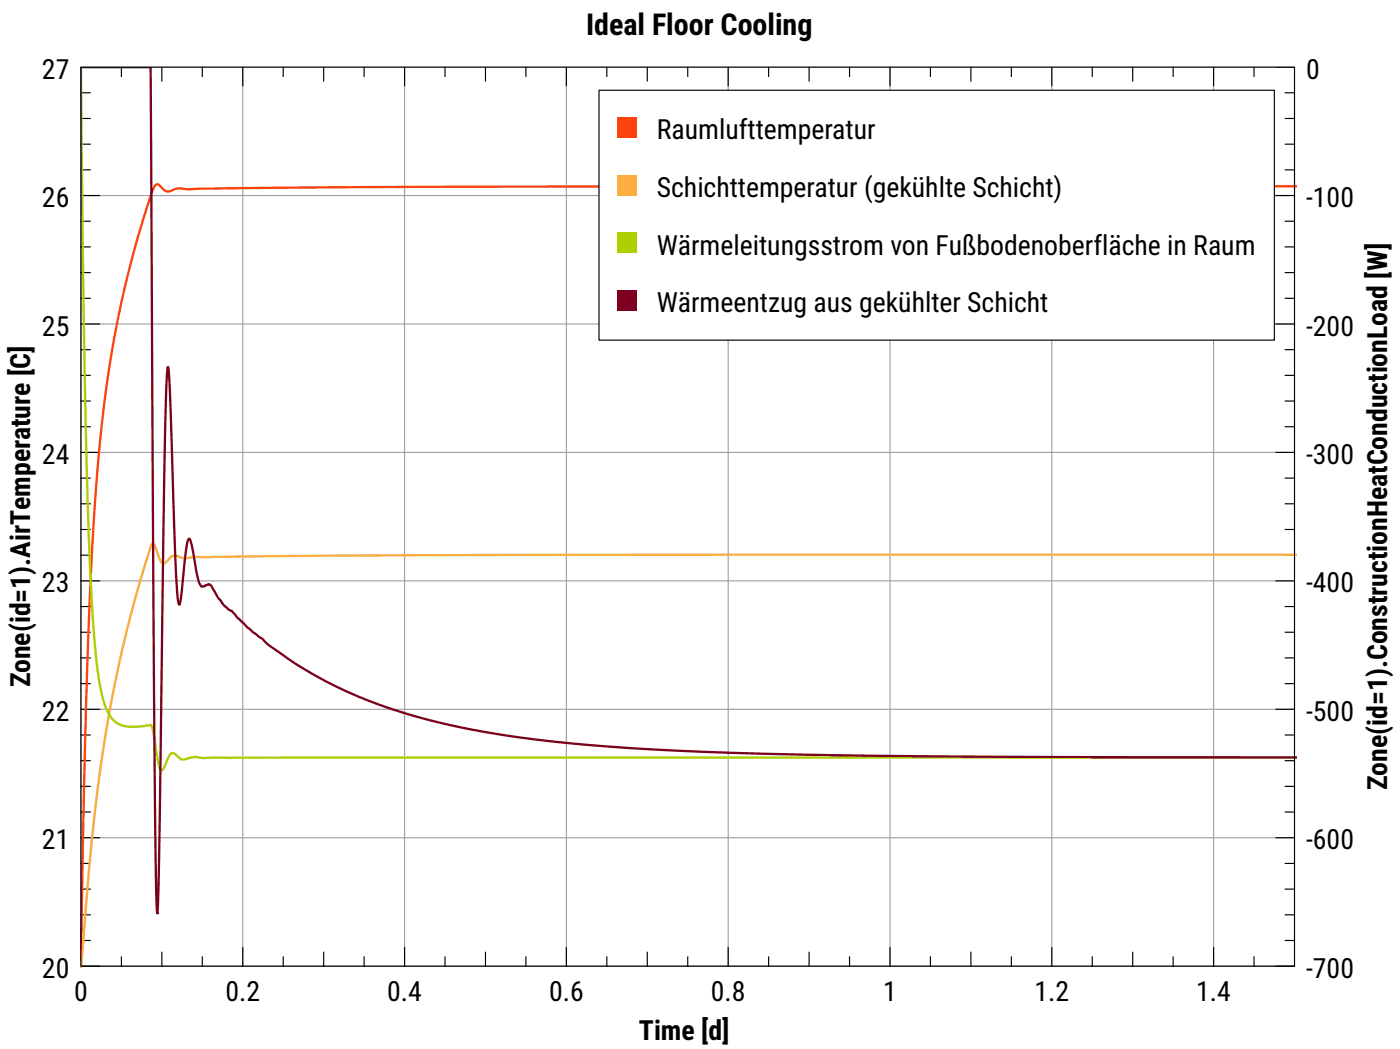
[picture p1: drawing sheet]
<svg xmlns="http://www.w3.org/2000/svg" width="160mm" height="120mm" viewBox="0 0 160 120" stroke-linecap="round" stroke-linejoin="round" font-family="sans-serif">
<g fill="none" stroke="#a0a0a4" stroke-width=".13">
<path d="M27.8 7.7v102.8M46.3 7.7v102.8M64.8 7.7v102.8M83.3 7.7v102.8M101.8 7.7v102.8M120.3 7.7v102.8M138.8 7.7v102.8M148.1 7.7h-138.8v102.8h138.8M9.3 37h138.8M9.3 22.4h138.8M9.3 51.7h138.8M9.3 66.4h138.8"/>
<path d="M9.3 95.8h138.8M9.3 81.1h138.8"/>
</g>
<g fill="none" stroke="#000" stroke-width=".13">
<path d="M9.3 19.4h1M9.3 16.5h1M9.3 13.5h1M9.3 10.6h1M11.4 7.7h-2.1v2.1M13.9 7.7v1M18.5 7.7v1.6M23.1 7.7v1M27.8 7.7v2.1M32.4 7.7v1M37 7.7v1.6M41.7 7.7v1"/>
<path d="M46.3 7.7v2.1M50.9 7.7v1M55.5 7.7v1.6M60.2 7.7v1M64.8 7.7v2.1M69.4 7.7v1M74 7.7v1.6M78.7 7.7v1M83.3 7.7v2.1M87.9 7.7v1M92.6 7.7v1.6M97.2 7.7v1"/>
<path d="M101.8 7.7v2.1M106.4 7.7v1M111.1 7.7v1.6M115.7 7.7v1M120.3 7.7v2.1M125 7.7v1M129.6 7.7v1.6M134.2 7.7v1M138.8 7.7v2.1M143.5 7.7v1M146 7.7h2.1M147 19.4h1.1"/>
<path d="M147 16.5h1.1M147 13.5h1.1M147 10.6h1.1M9.3 40h1M9.3 34.1h1M9.3 31.2h1M9.3 28.2h1M9.3 25.3h1M9.3 37h2.1M9.3 22.4h2.1M146 37h2.1M146 22.4h2.1"/>
<path d="M147 40h1.1M147 34.1h1.1M147 31.2h1.1M147 28.2h1.1M147 25.3h1.1M9.3 57.6h1M9.3 54.7h1M9.3 48.8h1M9.3 45.9h1M9.3 42.9h1M9.3 51.7h2.1M146 51.7h2.1"/>
<path d="M147 57.6h1.1M147 54.7h1.1M147 48.8h1.1M147 45.9h1.1M147 42.9h1.1M9.3 78.2h1M9.3 75.2h1M9.3 72.3h1M9.3 69.4h1M9.3 63.5h1M9.3 60.5h1M9.3 66.4h2.1"/>
<path d="M146 66.4h2.1M147 78.2h1.1M147 75.2h1.1M147 72.3h1.1M147 69.4h1.1M147 63.5h1.1M147 60.5h1.1M9.3 98.7h1M9.3 92.9h1M9.3 89.9h1M9.3 87h1M9.3 84h1"/>
<path d="M9.3 95.8h2.1M9.3 81.1h2.1M146 95.8h2.1M146 81.1h2.1M147 98.7h1.1M147 92.9h1.1M147 89.9h1.1M147 87h1.1M147 84h1.1M9.3 108.4v2.1h2.1M9.3 107.5h1M9.3 104.6h1"/>
<path d="M9.3 101.7h1M13.9 109.4v1.1M18.5 108.9v1.6M23.1 109.4v1.1M27.8 108.4v2.1M32.4 109.4v1.1M37 108.9v1.6M41.7 109.4v1.1M46.3 108.4v2.1M50.9 109.4v1.1M55.5 108.9v1.6M60.2 109.4v1.1"/>
<path d="M64.8 108.4v2.1M69.4 109.4v1.1M74 108.9v1.6M78.7 109.4v1.1M83.3 108.4v2.1M87.9 109.4v1.1M92.6 108.9v1.6M97.2 109.4v1.1M101.8 108.4v2.1M106.4 109.4v1.1M111.1 108.9v1.6M115.7 109.4v1.1"/>
<path d="M120.3 108.4v2.1M125 109.4v1.1M129.6 108.9v1.6M134.2 109.4v1.1M138.8 108.4v2.1M143.5 109.4v1.1M146 110.5h2.1M147 107.5h1.1M147 104.6h1.1M147 101.7h1.1"/>
</g>
<path d="M148.4 21.3h-94.2l-33.1 .3a2.5 2.5 0 0 0-1.8 .3l-.5-.1-.5-.5a.38 .38 0 0 0-.4-.2 .38 .38 0 0 0-.3 .3 122.6 122.6 0 0 0-6.4 31.8l-.1 .8a630.2 630.2 0 0 0-1.5 37.6l-.3 18.9" fill="none" stroke="#ff420e" stroke-width=".26"/>
<path d="M148.4 63.4l-94.2 .1-32.1 .2a2.66 2.66 0 0 1-2-.2 .8 .8 0 0 0-.7 .4l-.3 .3a.4 .4 0 0 1-.5 .2 .4 .4 0 0 1-.3-.3l-.6-1.8-.1-.1h-.2a43.6 43.6 0 0 0-1.8 5.7 169.1 169.1 0 0 0-5.5 32.6l-.8 10" fill="none" stroke="#fcaf3e" stroke-width=".26"/>
<path d="M9.3 7.7a1727.1 1727.1 0 0 0 1 56.9 101.2 101.2 0 0 0 1.2 14.1 6.7 6.7 0 0 0 1.5 3.7l.8 .5 .9 .2h1l1.5-.2a1.86 1.86 0 0 1 .4 1.3l.3 1.7a5.3 5.3 0 0 0 .6 2.2 .83 .83 0 0 0 .5-.8v-.1a1.77 1.77 0 0 1 .7-1.1l.2 .1a1.98 1.98 0 0 0 1.1 .6l.9-.2a1.78 1.78 0 0 1 1.2 .1l125.3-.1" fill="none" stroke="#aecf00" stroke-width=".26"/>
<path d="M9.3 7.7h7.9l.5 79.3 .1 11.8 .2 5.7 .3-9.9 .3-25.1a742.7 742.7 0 0 1 .6-27.4v-.2l.3 3.9 .4 14.4a76.9 76.9 0 0 0 .5 8.9l.1 .1 .1-.4 .4-2.9a16.1 16.1 0 0 1 .6-4.3l.1 .1 .2 .6 .6 3.2a2.67 2.67 0 0 0 .6 1.6l.6-.2a.38 .38 0 0 1 .4 0 .38 .38 0 0 1 .2 .4l.6 1 .3 .3a3.3 3.3 0 0 0 1.4 1.3l.6 .8 1.7 1.6 1.1 .8 .8 .7 2.5 1.8 3.5 2.1 3.6 1.7 4.1 1.6 4.7 1.4 5 1.1 5.5 .9 5.7 .6 6.4 .5 7.2 .4 8.8 .3 22.5 .3 38.1 .1" fill="none" stroke="#7e0021" stroke-width=".26"/>
<path d="M68.5 10.3h77.3v28.6h-77.3z" fill="#fff" stroke="#000" stroke-width=".13"/>
<path d="M70.6 13.4h2.3v2.3h-2.3z" fill-rule="evenodd" fill="#ff420e"/>
<path d="M70.6 20h2.3v2.4h-2.3z" fill-rule="evenodd" fill="#fcaf3e"/>
<path d="M70.6 26.6h2.3v2.4h-2.3z" fill-rule="evenodd" fill="#aecf00"/>
<path d="M70.6 33.2h2.3v2.4h-2.3z" fill-rule="evenodd" fill="#7e0021"/>
<path d="M9.3 7.7h138.8v102.8h-138.8z" fill="none" stroke="#000" stroke-width=".13"/>
<text font-size="3.4" x="67" y="4">Ideal Floor Cooling</text>
<g font-size="3.2">
<text x="4.8" y="9">27</text>
<text x="149.4" y="9">0</text>
<text x="75.1" y="15.9">Raumlufttemperatur</text>
<text x="4.8" y="23.7">26</text>
<text x="75.1" y="22.5">Schich</text>
<text x="83.5" y="22.5">ttemperatur (gekühlte Schicht</text>
<text x="120.5" y="22.5">)</text>
<text x="149.4" y="23.7">-100</text>
<text x="75.1" y="29.1">Wärme</text>
<text x="83.9" y="29.1">leitungsstrom</text>
<text x="101.9" y="29.1">von Fußbodeno</text>
<text x="121.1" y="29.1">berfläche in Ra</text>
<text x="139.7" y="29.1">um</text>
<text x="75.1" y="35.7">Wärme</text>
<text x="83.9" y="35.7">entzug aus gek</text>
<text x="102.8" y="35.7">ühlter Schicht</text>
<text x="4.8" y="38.4">25</text>
<text x="149.4" y="38.4">-200</text>
<text x="4.8" y="53.1">24</text>
<text x="149.4" y="53.1">-300</text>
<text x="4.8" y="67.7">23</text>
<text x="149.4" y="67.7">-400</text>
<text x="3.4" y="78.6" transform="rotate(-90 3.4 78.6)">Zone(id=1).AirTemperature [C]</text>
<text x="4.8" y="82.4">22</text>
<text x="149.4" y="82.4">-500</text>
<text x="158.7" y="90.3" transform="rotate(-90 158.7 90.3)">Zone(id=1).ConstructionHeatConductionLoad [W]</text>
<text x="4.8" y="97.1">21</text>
<text x="149.4" y="97.1">-600</text>
<text x="4.8" y="111.8">20</text>
<text x="149.4" y="111.8">-700</text>
<text x="8.5" y="114.4">0</text>
<text x="25.8" y="114.4">0.2</text>
<text x="44.3" y="114.4">0.4</text>
<text x="62.8" y="114.4">0.6</text>
<text x="73.1" y="118.9">Time [d]</text>
<text x="81.3" y="114.4">0.8</text>
<text x="101" y="114.4">1</text>
<text x="118.3" y="114.4">1.2</text>
<text x="136.9" y="114.4">1.4</text>
</g>
</svg>
